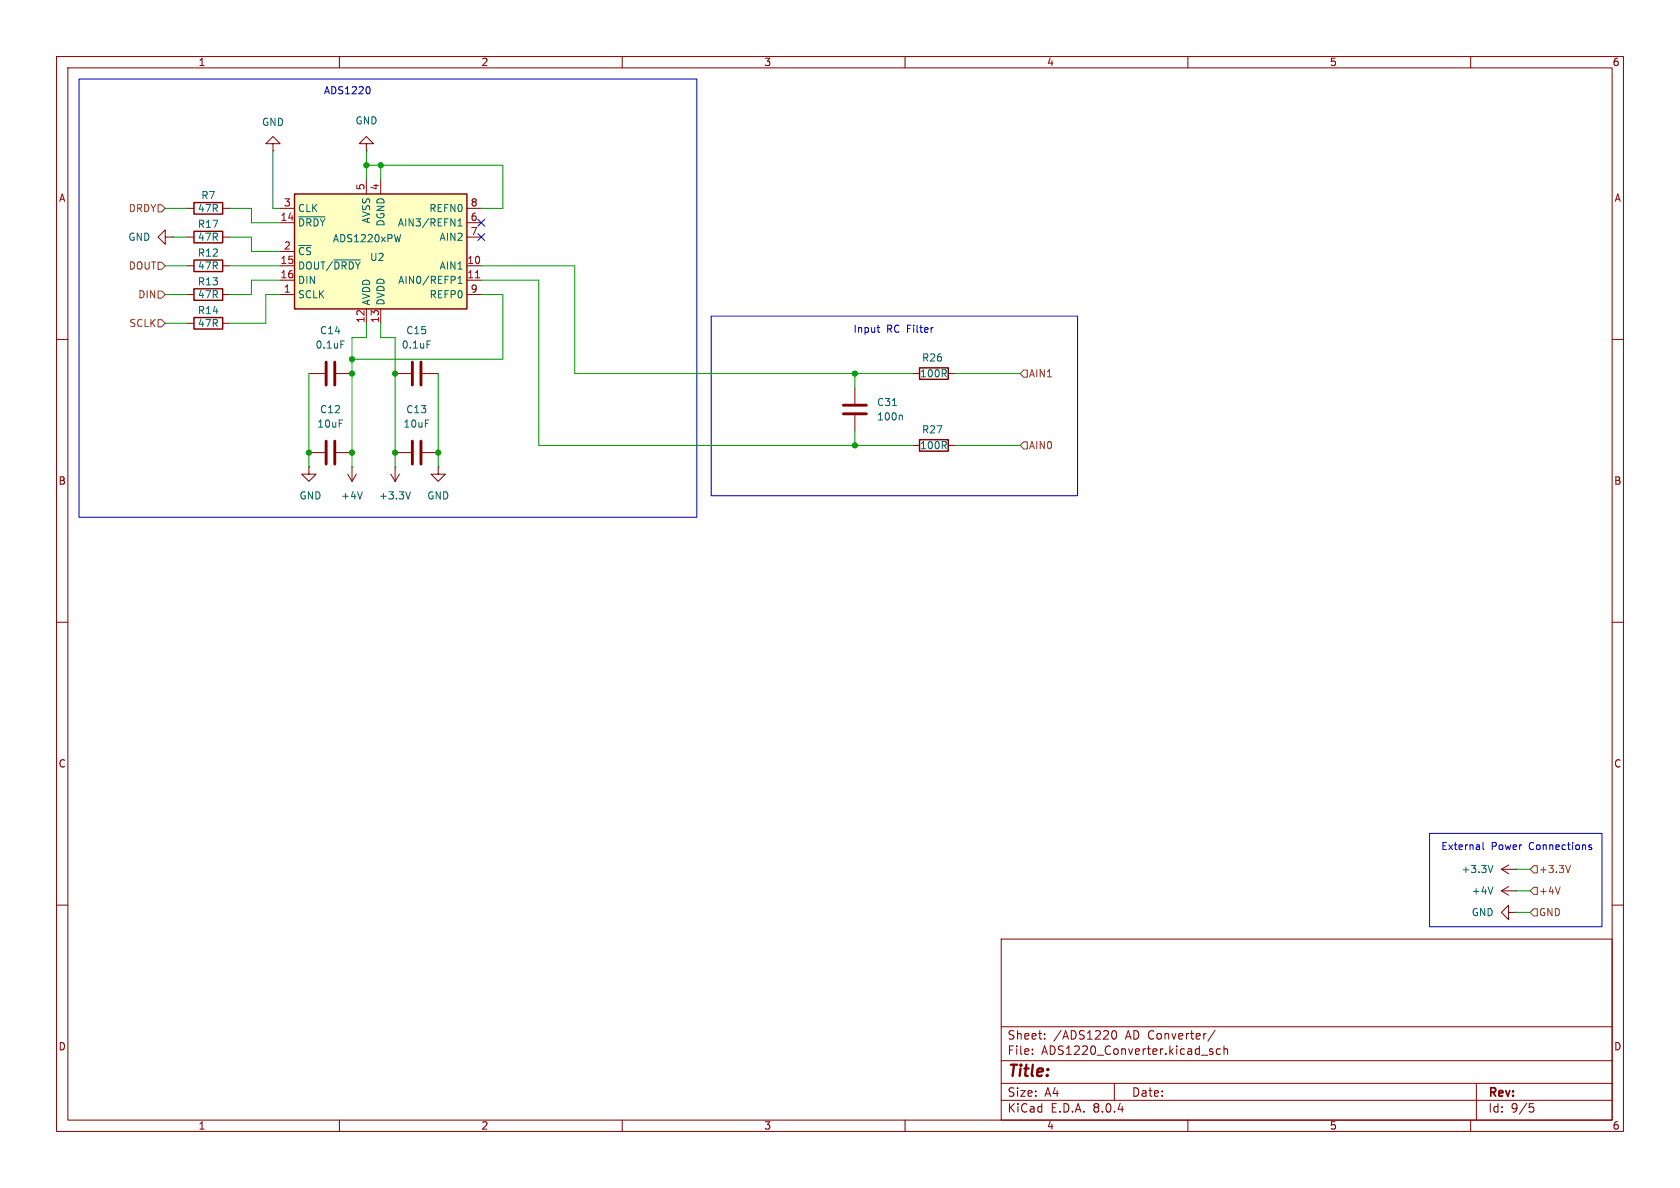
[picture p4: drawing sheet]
<svg xmlns="http://www.w3.org/2000/svg" width="297mm" height="210mm" viewBox="0 0 297 210" stroke-linecap="round" stroke-linejoin="round" font-family="sans-serif">
<g fill="none" stroke="#840000" stroke-width=".18">
<path d="M10 10h277v190h-277zM12 12h273v186h-273zM60 10v2M110 10v2M160 10v2M210 10v2M260 10v2M33 36.8h1.3M39.4 36.8h1.2M48.3 25.4h1.2l-1.2-1.3-1.3 1.3h1.3v1.3M48.3 26.7h.1M64.8 25.4h1.2l-1.2-1.3-1.3 1.3h1.3v1.3"/>
<path d="M64.8 26.7h.1M10 60h2M29.2 41.9v-1.3l-1.3 1.3 1.3 1.3v-1.3h1.3M30.5 41.9h.1M285 60h2M54.6 82.6v1.2h1.3l-1.3 1.3-1.3-1.3h1.3M54.6 82.6h.1M10 110h2M285 110h2M10 160h2M285 160h2M177 166h108v32h-108z"/>
<path d="M60 198v2M110 198v2M160 198v2M177 194.5h108M177 191.5h108M177 187.5h108M177 181.5h108M182.5 186.3v.1M182.5 185.5v.1M184.7 183.6v.1M184.7 182.8v.1M196.7 182.3l.2-.1a.81 .81 0 0 1 .6 .6 .81 .81 0 0 1-.3 .8l-.2 .1a.81 .81 0 0 1-.3-1.4z"/>
<path d="M197 191.5v3M210 198v2M213.8 185.7l.7 .4-.3 .3-.4-.1M214.4 185.5l-.4-.1-.2 .2M214.8 182.1l-1.3 2M215.7 185.5l-.4-.1-.3 .3v.4l.2 .2h.5M216.4 185.5l.2-.1 .4 .1v.9M216.4 184.9v1.5M260 198v2M261 191.5v6.5M270.4 195.1h.7M270.5 195.7h.4l.3 .3-.2 .5-.5 .1"/>
</g>
<path d="M34.3 35.8h5.1v2h-5.1z" fill="none" stroke="#840000" stroke-width=".25"/>
<path d="M52.1 34.3h30.4v20.3h-30.4z" fill="#ffffc2"/>
<path d="M52.1 34.3h30.4v20.3h-30.4zM34.3 51.1h5.1v2h-5.1zM34.3 46h5.1v2h-5.1zM34.3 40.9h5.1v2h-5.1zM34.3 56.1h5.1v2.1h-5.1zM162.6 77.7h5v2.1h-5zM162.6 65h5v2.1h-5z" fill="none" stroke="#840000" stroke-width=".25"/>
<g fill="none" stroke="#840000" stroke-width=".18">
<path d="M49.5 39.4h2.6M49.5 36.8h2.6M64.8 31.8v2.5M67.3 31.8v2.5M82.5 39.4h2.6M82.5 36.8h2.6M33 52.1h1.3M33 47h1.3M33 41.9h1.3M33 57.2h1.3M39.4 52.1h1.2M39.4 47h1.2"/>
<path d="M39.4 41.9h1.2M39.4 57.2h1.2M49.5 52.1h2.6M49.5 47h2.6M49.5 49.5h2.6M49.5 44.5h2.6M64.8 54.6v2.6M67.3 54.6v2.6M82.5 52.1h2.6M82.5 47h2.6M82.5 49.5h2.6M82.5 41.9h2.6"/>
<path d="M54.6 66h2.8M59.4 66h2.8M69.8 66h2.8M74.7 66h2.8M151.1 68.6v2.8M151.1 73.4v2.8M161.3 66h1.3M161.3 78.7h1.3M167.6 66h1.3M167.6 78.7h1.3M54.6 80h2.8M59.4 80h2.8"/>
<path d="M61.5 83.8l.7 1.3M62.2 82.6h.1M62.2 82.6v2.5M63 83.8l-.8 1.3M69.1 83.8l.7 1.3M69.8 82.6h.1M69.8 80h2.8M69.8 82.6v2.5M70.6 83.8l-.8 1.3M74.7 80h2.8M77.5 82.6v1.2h1.2l-1.2 1.3-1.3-1.3h1.3M77.5 82.6h.1"/>
<path d="M265.4 157.5l1.3 .7M265.4 157.5h2.6M265.4 153.7l1.3 .7M265.4 153.7h2.6M266.7 156.7l-1.3 .8M266.7 152.9l-1.3 .8M268 157.5h.1M268 153.7h.1M266.7 161.3v-1.3l-1.3 1.3 1.3 1.3v-1.3h1.3M268 161.3h.1"/>
</g>
<g fill="none" stroke="#006464" stroke-width=".18">
<path d="M52.8 38.3h4.6M81 39l.3-.3v1.2M81 39.9h.7M59 45.9h4.7M70.8 41.5l-.3 1.2M81 50.1h.7M81 49.2l.3-.4v1.3M60.3 60.3h.6M75.5 60.3h.6M157.8 71.7h.7M159.3 73.4l.2 .2v.6M64 86.9l-.4 1.3"/>
<path d="M72.6 86.9l-.5 1.3M263.9 156.8l-.4 1.3M263.9 153l-.4 1.2"/>
</g>
<path d="M84.1 49.1h.7" fill="none" stroke="#a90000" stroke-width=".18"/>
<path d="M57.7 64v4.1M57.7 78v4M59.2 64v4.1M59.2 78v4M72.9 64v4.1M72.9 78v4M74.4 64v4.1M74.4 78v4M149.1 73.2h4.1M149.1 71.6h4.1" fill="none" stroke="#840000" stroke-width=".51"/>
<path d="M27.9 36.2h.7l.6 .6-.6 .7h-.7zM27.9 51.4h.7l.6 .7-.6 .6h-.7zM27.9 46.4h.7l.6 .6-.6 .6h-.7zM27.9 56.5h.7l.6 .7-.6 .6h-.7zM181 65.4h.6v1.3h-.6l-.7-.7zM181 78.1h.6v1.3h-.6l-.7-.7zM271.1 153h.7v1.3h-.7l-.6-.6zM271.1 156.8h.7v1.3h-.7l-.6-.6zM275.8 156.8l-.4 1.3M277.6 153l-.4 1.2M271.1 160.7h.7v1.2h-.7l-.6-.6z" fill="none" stroke="#725600" stroke-width=".18"/>
<path d="M14 14h109.2v77.4h-109.2zM65.2 15.4l.2 .4-.2 .7M125.7 55.9h64.8v31.7h-64.8zM155.1 57.9h.4M155.2 58.6l.3 .1M252.7 147.3h30.5v16.5h-30.5zM262.2 148.9v1.1l.2 .2M281.3 149.4l-.3-.1-.1 .2v.2l.4 .1v.3h-.4" fill="none" stroke="#0000c2" stroke-width=".18"/>
<g fill="none" stroke="#009600" stroke-width=".18">
<path d="M29.2 36.8h3.8M40.6 36.8h3.8v2.6h5.1M48.3 26.7v10.1h1.2M64.8 26.7v5.1M64.8 29.2h24.1v7.6h-3.8M67.3 29.2v2.6M29.2 52.1h3.8M29.2 57.2h3.8M29.2 47h3.8M30.5 41.9h2.5M40.6 41.9h3.8v2.6h5.1M40.6 47h8.9"/>
<path d="M49.5 49.5h-5.1v2.6h-3.8M49.5 52.1h-2.5v5.1h-6.4M64.8 57.2v2.5h-2.6v22.9M67.3 57.2v2.5h2.5v22.9M85.1 52.1h3.8v11.4h-26.7M85.1 47h16.5v19h59.7M85.1 49.5h10.1v29.2h66.1M54.6 66v16.6M77.5 66v16.6M151.1 66v2.6M151.1 76.2v2.5M168.9 66h11.4"/>
<path d="M168.9 78.7h11.4M268 157.5h2.5M268 153.7h2.5M268 161.3h2.5"/>
</g>
<path d="M84.5 38.8l1.2 1.2M85.7 38.8l-1.2 1.2M84.5 41.3l1.2 1.2M85.7 41.3l-1.2 1.2" fill="none" stroke="#000084" stroke-width=".18"/>
<g fill="#009600" stroke="#009600" stroke-width=".18">
<circle cx="77.5" cy="80" r=".46"/>
<circle cx="69.8" cy="66" r=".46"/>
<circle cx="151.1" cy="78.7" r=".46"/>
<circle cx="151.1" cy="66" r=".46"/>
<circle cx="64.8" cy="29.2" r=".46"/>
<circle cx="62.2" cy="66" r=".46"/>
<circle cx="62.2" cy="63.5" r=".46"/>
<circle cx="69.8" cy="80" r=".46"/>
<circle cx="62.2" cy="80" r=".46"/>
<circle cx="54.6" cy="80" r=".46"/>
<circle cx="67.3" cy="29.2" r=".46"/>
</g>
<text font-size="2.8" fill="#840000" x="178" y="190.9">Title:</text>
<g font-size="2.1" fill="#840000">
<text x="178" y="184">Sheet:</text>
<text x="186.2" y="184">/ADS1220</text>
<text x="199" y="184">AD Converter/</text>
<text x="178" y="186.7">File:</text>
<text x="184.1" y="186.7">ADS1220_Converter.kicad_sch</text>
<text x="178" y="196.9">KiCad</text>
<text x="178" y="194.1">Size:</text>
<text x="184.7" y="194.1">A4</text>
<text x="185.7" y="196.9">E.D.A.</text>
<text x="193.3" y="196.9">8.0.4</text>
<text x="200" y="194.1">Date:</text>
<text x="263" y="194.3">Rev:</text>
<text x="263" y="196.9">Id:</text>
<text x="267.1" y="196.9">9/5</text>
</g>
<g font-size="1.8" fill="#840000">
<text x="35" y="11.9">1</text>
<text x="85" y="11.9">2</text>
<text x="135" y="11.9">3</text>
<text x="185" y="11.9">4</text>
<text x="235" y="11.9">5</text>
<text x="285" y="11.9">6</text>
<text x="10.3" y="35.9">A</text>
<text x="285.3" y="35.9">A</text>
<text x="10.3" y="85.9">B</text>
<text x="285.3" y="85.9">B</text>
<text x="10.3" y="135.9">C</text>
<text x="285.3" y="135.9">C</text>
<text x="10.3" y="185.9">D</text>
<text x="285.3" y="185.9">D</text>
<text x="35" y="199.9">1</text>
<text x="85" y="199.9">2</text>
<text x="135" y="199.9">3</text>
<text x="185" y="199.9">4</text>
<text x="235" y="199.9">5</text>
<text x="285" y="199.9">6</text>
</g>
<g font-size="1.8" fill="#0000c2">
<text x="57.2" y="16.9">ADS1220</text>
<text x="150.8" y="59">Input</text>
<text x="156.7" y="59">RC Filter</text>
<text x="254.7" y="150.5">External</text>
<text x="263.6" y="150.5">Power</text>
<text x="270.4" y="150.5">Connections</text>
</g>
<g font-size="1.8" fill="#006464">
<text x="46.2" y="22.5">GND</text>
<text x="62.7" y="22.2">GND</text>
<text x="35.5" y="35.4">R7</text>
<text x="34.9" y="37.7">47R</text>
<text x="34.9" y="40.5">R17</text>
<text x="52.6" y="40.2">~{DRDY}</text>
<text x="52.6" y="37.7">CLK</text>
<text x="65.6" y="39.6" transform="rotate(-90 65.6 39.6)">AVSS</text>
<text x="68.2" y="40.1" transform="rotate(-90 68.2 40.1)">DGND</text>
<text x="70.2" y="40.2">AIN3/REFN1</text>
<text x="75.8" y="37.7">REFN0</text>
<text x="22.6" y="42.8">GND</text>
<text x="34.9" y="45.6">R12</text>
<text x="34.9" y="47.9">47R</text>
<text x="34.9" y="42.8">47R</text>
<text x="52.6" y="47.9">DOUT/~{DRDY}</text>
<text x="52.6" y="45.3">~{CS}</text>
<text x="58.8" y="43">ADS1220xPW</text>
<text x="65.3" y="46.3">U2</text>
<text x="77.6" y="47.9">AIN1</text>
<text x="77.6" y="42.8">AIN2</text>
<text x="34.9" y="50.6">R13</text>
<text x="34.9" y="52.9">47R</text>
<text x="52.6" y="52.9">SCLK</text>
<text x="52.6" y="50.4">DIN</text>
<text x="70.3" y="50.4">AIN0/REFP1</text>
<text x="75.9" y="52.9">REFP0</text>
<text x="34.9" y="55.7">R14</text>
<text x="34.9" y="58">47R</text>
<text x="56.5" y="59.3">C14</text>
<text x="65.6" y="54.1" transform="rotate(-90 65.6 54.1)">AVDD</text>
<text x="68.2" y="54.1" transform="rotate(-90 68.2 54.1)">DVDD</text>
<text x="71.7" y="59.3">C15</text>
<text x="55.7" y="61.8">0.1uF</text>
<text x="70.9" y="61.8">0.1uF</text>
<text x="162.9" y="64.1">R26</text>
<text x="154.9" y="72">C31</text>
<text x="162.5" y="66.9">100R</text>
<text x="56" y="75.8">10uF</text>
<text x="56.5" y="73.3">C12</text>
<text x="71.2" y="75.8">10uF</text>
<text x="71.7" y="73.3">C13</text>
<text x="154.9" y="74.5">100n</text>
<text x="162.9" y="76.8">R27</text>
<text x="162.5" y="79.6">100R</text>
<text x="52.8" y="88.5">GND</text>
<text x="60.2" y="88.5">+4V</text>
<text x="66.9" y="88.5">+3.3V</text>
<text x="75.4" y="88.5">GND</text>
<text x="258.3" y="154.5">+3.3V</text>
<text x="260.1" y="158.3">+4V</text>
<text x="260.1" y="162.2">GND</text>
</g>
<g font-size="1.8" fill="#a90000">
<text x="64.5" y="33.7" transform="rotate(-90 64.5 33.7)">5</text>
<text x="67.1" y="33.7" transform="rotate(-90 67.1 33.7)">4</text>
<text x="49.5" y="39.1">14</text>
<text x="50.1" y="36.6">3</text>
<text x="83.1" y="39.1">6</text>
<text x="83.1" y="41.7">7</text>
<text x="83.1" y="36.6">8</text>
<text x="49.5" y="46.7">15</text>
<text x="50.1" y="44.2">2</text>
<text x="82.5" y="46.7">10</text>
<text x="49.5" y="49.3">16</text>
<text x="50.1" y="51.8">1</text>
<text x="82.5" y="49.3">11</text>
<text x="83.1" y="51.8">9</text>
<text x="64.5" y="57.2" transform="rotate(-90 64.5 57.2)">12</text>
<text x="67.1" y="57.2" transform="rotate(-90 67.1 57.2)">13</text>
</g>
<g font-size="1.8" fill="#725600">
<text x="22.6" y="37.7">DRDY</text>
<text x="22.6" y="47.9">DOUT</text>
<text x="24.3" y="52.9">DIN</text>
<text x="22.8" y="58">SCLK</text>
<text x="181.8" y="66.9">AIN1</text>
<text x="181.8" y="79.6">AIN0</text>
<text x="272" y="154.5">+3.3V</text>
<text x="272" y="158.3">+4V</text>
<text x="272" y="162.2">GND</text>
</g>
</svg>
